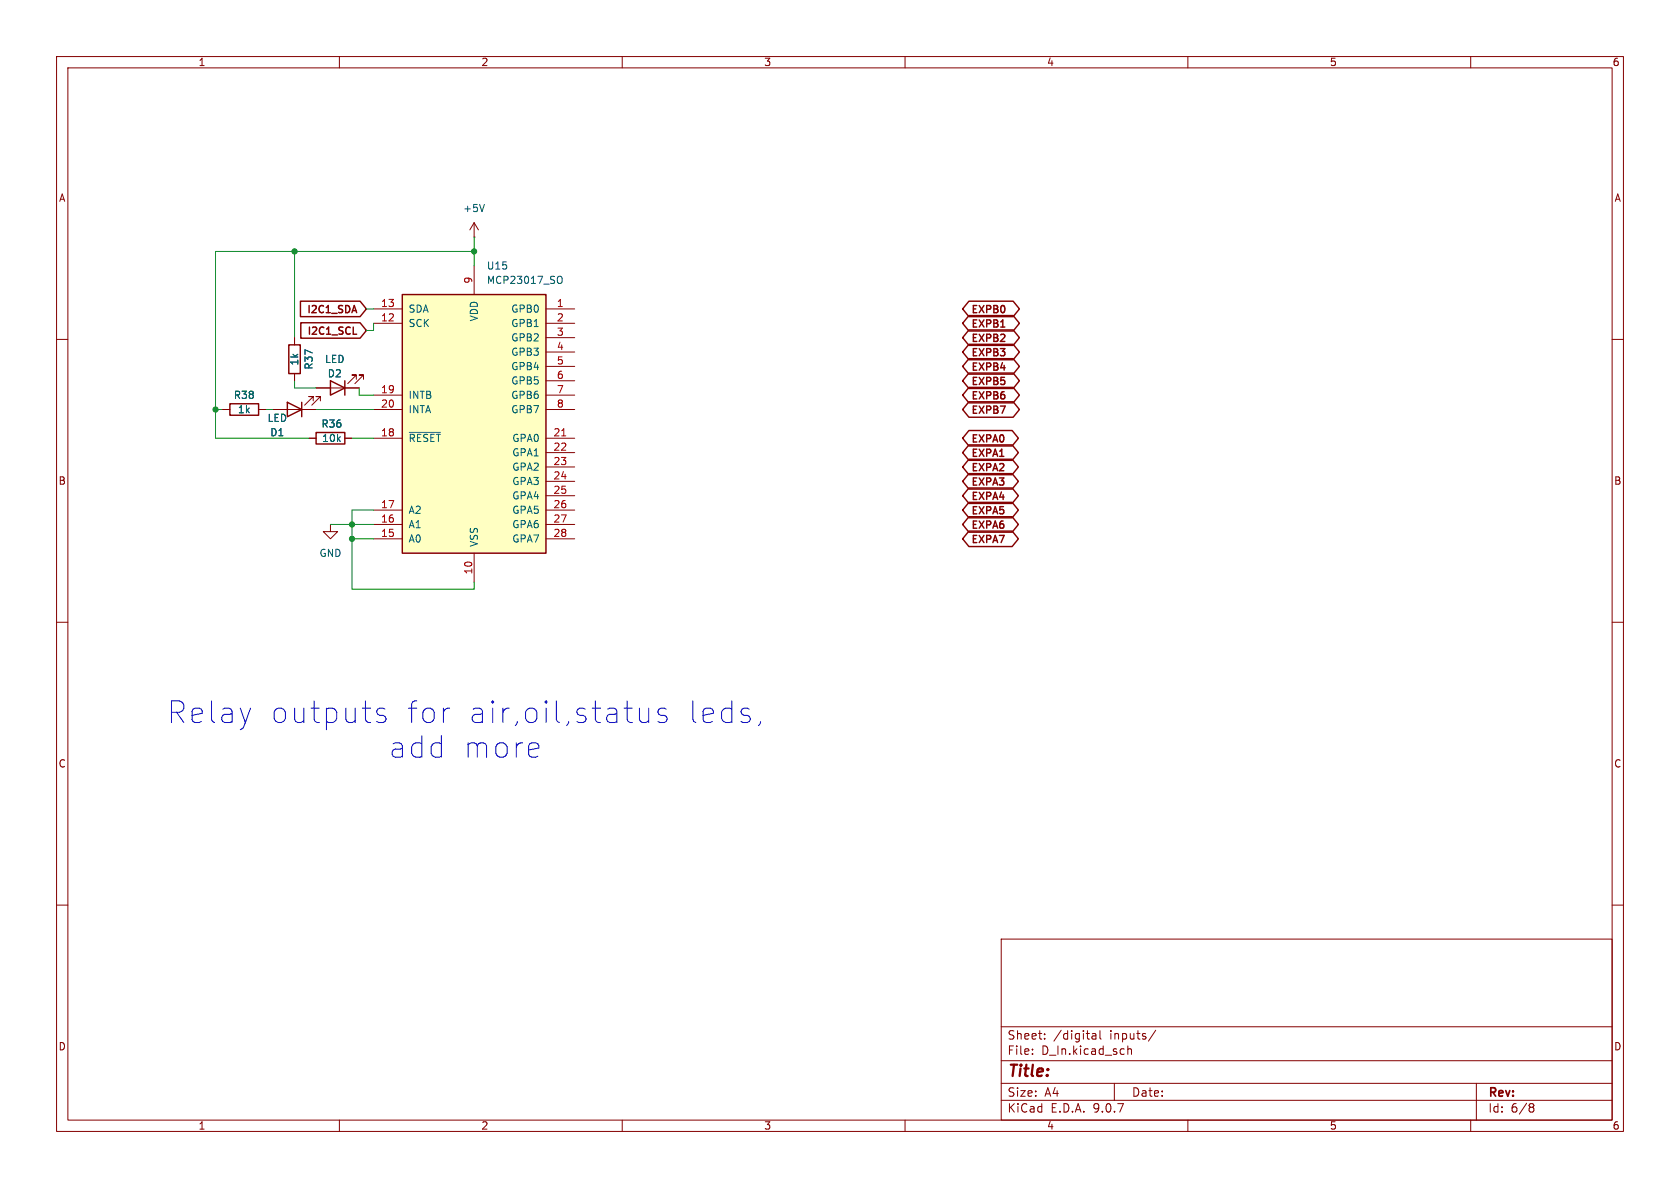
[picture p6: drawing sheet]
<svg xmlns="http://www.w3.org/2000/svg" width="297mm" height="210mm" viewBox="0 0 297 210" stroke-linecap="round" stroke-linejoin="round" font-family="sans-serif">
<g fill="none" stroke="#840000" stroke-width=".18">
<path d="M10 10h277v190h-277zM12 12h273v186h-273zM60 10v2M110 10v2M160 10v2M210 10v2M260 10v2M83.8 39.4l-.7 1.2M83.8 39.4l.8 1.2M83.8 39.4v2.5M83.8 41.9h.1M10 60h2"/>
<path d="M54.6 77.5h1.3M55.9 68.6h7.6M61 77.5h1.2M63 67.1v-.8h-.8h.8l-1.5 1.5M64.3 67.1v-.8h-.8h.8l-1.6 1.5M285 60h2M58.4 92.7v1.3h1.3l-1.3 1.3-1.3-1.3h1.3M58.4 92.7h.1M10 110h2M285 110h2M10 160h2M177 166h108v32h-108z"/>
<path d="M285 160h2M60 198v2M110 198v2M160 198v2M177 194.5h108M177 191.5h108M177 187.5h108M177 181.5h108M182.5 186.3v.1M182.5 185.5v.1M184.7 183.6v.1M184.7 182.8v.1"/>
<path d="M193.1 182.8h.6v.9M193.7 183.1h-.5a.29 .29 0 0 0-.2 .3 .29 .29 0 0 0 .2 .3l.5-.1M194.5 182.2v1.3l.2 .2M197 191.5v3M199.4 184.9v1.5M199.4 185.5l.2-.1 .4 .1v.9M204.3 182.1l-1.3 2M210 198v2M260 198v2M261 191.5v6.5M270.6 195.1l.4 .1 .2 .2-.3 .3M270.6 195.7h.3"/>
<path d="M270.9 195.7l.2 .2 .1 .4-.2 .2-.4 .1"/>
</g>
<path d="M85.6 36.1l-.4 1.3" fill="none" stroke="#006464" stroke-width=".18"/>
<path d="M55.9 76.5h5.1v2h-5.1zM58.4 67.3l2.6 1.3-2.6 1.3zM61 67.3v2.6" fill="none" stroke="#840000" stroke-width=".25"/>
<path d="M71.1 52.1h25.4v45.7h-25.4z" fill="#ffffc2"/>
<g fill="none" stroke="#840000" stroke-width=".25">
<path d="M53.1 53.2h10.6l1.1 1.4-1.1 1.4h-10.6zM53.2 57.1h10.5l1.1 1.3-1.1 1.4h-10.5zM62.4 59.1h.7M62.6 54l.5 1.3M71.1 52.1h25.4v45.7h-25.4zM171.3 58.3h7.8l1.1 1.4-1.1 1.4h-7.8l-1.1-1.4zM171.3 55.8h7.8l1.1 1.4-1.1 1.3h-7.8l-1.1-1.3zM171.3 53.2h7.8l1.1 1.4-1.1 1.4h-7.8l-1.1-1.4zM40.6 71.4h5.1v2h-5.1zM50.8 71.1l2.5 1.3-2.5 1.3zM51.1 61h2v5h-2zM53.3 71.1v2.6"/>
<path d="M171.3 78.6h7.6l1.1 1.4-1.1 1.4h-7.6l-1.1-1.4zM171.3 71h7.8l1.1 1.4-1.1 1.4h-7.8l-1.1-1.4zM171.3 76.1h7.6l1.1 1.4-1.1 1.3h-7.6l-1.1-1.3zM171.3 68.5h7.8l1.1 1.4-1.1 1.3h-7.8l-1.1-1.3zM171.3 65.9h7.8l1.1 1.4-1.1 1.4h-7.8l-1.1-1.4zM171.3 63.4h7.8l1.1 1.4-1.1 1.3h-7.8l-1.1-1.3zM171.3 60.9h7.8l1.1 1.3-1.1 1.4h-7.8l-1.1-1.4zM171.3 86.3h7.6l1.1 1.3-1.1 1.4h-7.6l-1.1-1.4zM171.3 91.3h7.6l1.1 1.4-1.1 1.4h-7.6l-1.1-1.4zM171.3 83.7h7.6l1.1 1.4-1.1 1.4h-7.6l-1.1-1.4zM171.3 93.9h7.6l1.1 1.4-1.1 1.3h-7.6l-1.1-1.3zM171.3 88.8h7.6l1.1 1.4-1.1 1.3h-7.6l-1.1-1.3z"/>
<path d="M171.3 81.2h7.6l1.1 1.4-1.1 1.3h-7.6l-1.1-1.3z"/>
</g>
<g fill="none" stroke="#840000" stroke-width=".18">
<path d="M52.1 59.7v1.3M66 54.6h5.1M66 57.2h5.1M83.8 47v5.1M96.5 54.6h5.1M96.5 57.2h5.1M96.5 59.7h5.1M39.4 72.4h1.2M45.7 72.4h1.3M48.3 72.4h7.6M52.1 66v1.3M54.6 77.5h1.3"/>
<path d="M55.4 70.9v-.8h-.8h.8l-1.6 1.5M55.9 68.6h2.5M56.6 70.9v-.8h-.7h.7l-1.5 1.5M61 77.5h1.2M61 68.6h2.5M66 69.9h5.1M66 72.4h5.1M66 77.5h5.1M96.5 69.9h5.1M96.5 72.4h5.1M96.5 77.5h5.1M96.5 62.2h5.1"/>
<path d="M96.5 64.8h5.1M96.5 67.3h5.1M66 90.2h5.1M66 92.7h5.1M66 95.3h5.1M83.8 97.8v5.1M96.5 90.2h5.1M96.5 92.7h5.1M96.5 95.3h5.1M96.5 80h5.1M96.5 82.6h5.1M96.5 85.1h5.1"/>
<path d="M96.5 87.6h5.1"/>
</g>
<path d="M98.8 48.8a.43 .43 0 0 1 .6 .5v.4a.43 .43 0 0 1-.6 .4M72.4 76.4h5.5" fill="none" stroke="#006464" stroke-width=".18"/>
<path d="M99.3 77.1h.7" fill="none" stroke="#a90000" stroke-width=".18"/>
<g fill="none" stroke="#009600" stroke-width=".18">
<path d="M52.1 44.5v15.2M64.8 54.6h1.2M66 57.2v1.2h-1.2M83.8 44.5h-45.7v33h16.5M83.8 41.9v5.1M38.1 72.4h1.3M47 72.4h1.3M52.1 67.3v1.3h3.8M55.9 72.4h10.1M62.2 77.5h3.8M63.5 68.6v1.3h2.5M58.4 92.7h7.6"/>
<path d="M62.2 95.3h3.8M66 90.2h-3.8v13.9h21.6v-1.2"/>
</g>
<path d="M66.6 125.9l.2 .4 1.3 .3 .1 .4-.1 .5-.4 .2h-.7l-.4-.2M68.1 125.4l-.4-.2h-.6l-.3 .2-.2 .3M79.1 125.2h.4M113 125.2v2l.2 .3a1.03 1.03 0 0 0 1.5-.1M114.7 125.2v2.5M117.8 125.4l-.4-.2h-.5l-.4 .2-.2 .3 .2 .6 1.3 .3 .1 .4-.1 .5-.4 .2h-.7l-.4-.2M134.5 127.5l-.4 .8" fill="none" stroke="#0000c2" stroke-width=".18"/>
<g fill="#009600" stroke="#009600" stroke-width=".18">
<circle cx="52.1" cy="44.5" r=".46"/>
<circle cx="83.8" cy="44.5" r=".46"/>
<circle cx="38.1" cy="72.4" r=".46"/>
<circle cx="62.2" cy="95.3" r=".46"/>
<circle cx="62.2" cy="92.7" r=".46"/>
</g>
<g font-size="5.3" fill="#0000c2">
<text x="29.6" y="128.1">Relay</text>
<text x="47.6" y="128.1">outputs</text>
<text x="71.4" y="128.1">for</text>
<text x="82" y="128.1">air,oil,status</text>
<text x="120.5" y="128.1">leds,</text>
<text x="68.8" y="134.2">add</text>
<text x="81.7" y="134.2">more</text>
</g>
<text font-size="2.8" fill="#840000" x="178" y="190.9">Title:</text>
<g font-size="2.1" fill="#840000">
<text x="178" y="184">Sheet:</text>
<text x="186.2" y="184">/digital</text>
<text x="196.2" y="184">inputs/</text>
<text x="178" y="186.7">File:</text>
<text x="184.1" y="186.7">D_In.kicad_sch</text>
<text x="178" y="196.9">KiCad</text>
<text x="178" y="194.1">Size:</text>
<text x="184.7" y="194.1">A4</text>
<text x="185.7" y="196.9">E.D.A.</text>
<text x="193.3" y="196.9">9.0.7</text>
<text x="200" y="194.1">Date:</text>
<text x="263" y="194.3">Rev:</text>
<text x="263" y="196.9">Id:</text>
<text x="267.1" y="196.9">6/8</text>
</g>
<g font-size="1.8" fill="#840000">
<text x="35" y="11.9">1</text>
<text x="85" y="11.9">2</text>
<text x="135" y="11.9">3</text>
<text x="185" y="11.9">4</text>
<text x="235" y="11.9">5</text>
<text x="285" y="11.9">6</text>
<text x="10.3" y="35.9">A</text>
<text x="285.3" y="35.9">A</text>
<text x="54" y="55.7">I2C1_SDA</text>
<text x="54.1" y="59.5">I2C1_SCL</text>
<text x="171.6" y="58.3">EXPB1</text>
<text x="171.6" y="55.7">EXPB0</text>
<text x="171.6" y="65.9">EXPB4</text>
<text x="171.6" y="63.3">EXPB3</text>
<text x="171.6" y="60.8">EXPB2</text>
<text x="171.6" y="71">EXPB6</text>
<text x="171.6" y="68.4">EXPB5</text>
<text x="171.6" y="73.5">EXPB7</text>
<text x="171.6" y="81.1">EXPA1</text>
<text x="171.6" y="83.7">EXPA2</text>
<text x="171.6" y="78.6">EXPA0</text>
<text x="10.3" y="85.9">B</text>
<text x="171.6" y="88.7">EXPA4</text>
<text x="171.6" y="86.2">EXPA3</text>
<text x="285.3" y="85.9">B</text>
<text x="171.6" y="93.8">EXPA6</text>
<text x="171.6" y="91.3">EXPA5</text>
<text x="171.6" y="96.4">EXPA7</text>
<text x="10.3" y="135.9">C</text>
<text x="285.3" y="135.9">C</text>
<text x="10.3" y="185.9">D</text>
<text x="285.3" y="185.9">D</text>
<text x="35" y="199.9">1</text>
<text x="85" y="199.9">2</text>
<text x="135" y="199.9">3</text>
<text x="185" y="199.9">4</text>
<text x="235" y="199.9">5</text>
<text x="285" y="199.9">6</text>
</g>
<g font-size="1.8" fill="#006464">
<text x="81.8" y="37.7">+5V</text>
<text x="86" y="47.9">U15</text>
<text x="86" y="50.4">MCP23017_SO</text>
<text x="72.1" y="55.5">SDA</text>
<text x="72.1" y="58">SCK</text>
<text x="84.7" y="56.9" transform="rotate(-90 84.7 56.9)">VDD</text>
<text x="90.3" y="55.5">GPB0</text>
<text x="90.3" y="58">GPB1</text>
<text x="52.9" y="64.7" transform="rotate(-90 52.9 64.7)">1k</text>
<text x="55.5" y="65.4" transform="rotate(-90 55.5 65.4)">R37</text>
<text x="57.4" y="64.4">LED</text>
<text x="90.3" y="60.6">GPB2</text>
<text x="90.3" y="63.1">GPB3</text>
<text x="90.3" y="65.6">GPB4</text>
<text x="41.2" y="70.7">R38</text>
<text x="57.8" y="66.9">D2</text>
<text x="72.1" y="70.7">INTB</text>
<text x="90.3" y="68.2">GPB5</text>
<text x="90.3" y="70.7">GPB6</text>
<text x="42" y="73.3">1k</text>
<text x="47.2" y="74.8">LED</text>
<text x="47.7" y="77.3">D1</text>
<text x="56.7" y="75.8">R36</text>
<text x="72.1" y="73.3">INTA</text>
<text x="90.3" y="73.3">GPB7</text>
<text x="56.8" y="78.3">10k</text>
<text x="72.1" y="78.3">~{RESET}</text>
<text x="90.5" y="78.3">GPA0</text>
<text x="90.5" y="80.9">GPA1</text>
<text x="90.5" y="83.4">GPA2</text>
<text x="90.5" y="86">GPA3</text>
<text x="90.5" y="88.5">GPA4</text>
<text x="72.1" y="91">A2</text>
<text x="72.1" y="93.6">A1</text>
<text x="90.5" y="91">GPA5</text>
<text x="90.5" y="93.6">GPA6</text>
<text x="56.4" y="98.7">GND</text>
<text x="72.1" y="96.1">A0</text>
<text x="84.7" y="96.8" transform="rotate(-90 84.7 96.8)">VSS</text>
<text x="90.5" y="96.1">GPA7</text>
</g>
<g font-size="1.8" fill="#a90000">
<text x="83.6" y="50.2" transform="rotate(-90 83.6 50.2)">9</text>
<text x="67.3" y="54.4">13</text>
<text x="67.3" y="56.9">12</text>
<text x="98.4" y="54.4">1</text>
<text x="98.4" y="56.9">2</text>
<text x="98.4" y="59.4">3</text>
<text x="98.4" y="62">4</text>
<text x="98.4" y="64.5">5</text>
<text x="67.3" y="69.6">19</text>
<text x="98.4" y="67.1">6</text>
<text x="98.4" y="69.6">7</text>
<text x="67.3" y="72.1">20</text>
<text x="67.3" y="77.2">18</text>
<text x="97.7" y="77.2">21</text>
<text x="98.4" y="72.1">8</text>
<text x="97.7" y="79.8">22</text>
<text x="97.7" y="82.3">23</text>
<text x="67.3" y="89.9">17</text>
<text x="97.7" y="84.8">24</text>
<text x="97.7" y="87.4">25</text>
<text x="97.7" y="89.9">26</text>
<text x="67.3" y="92.5">16</text>
<text x="67.3" y="95">15</text>
<text x="97.7" y="92.5">27</text>
<text x="97.7" y="95">28</text>
<text x="83.6" y="101.6" transform="rotate(-90 83.6 101.6)">10</text>
</g>
</svg>
